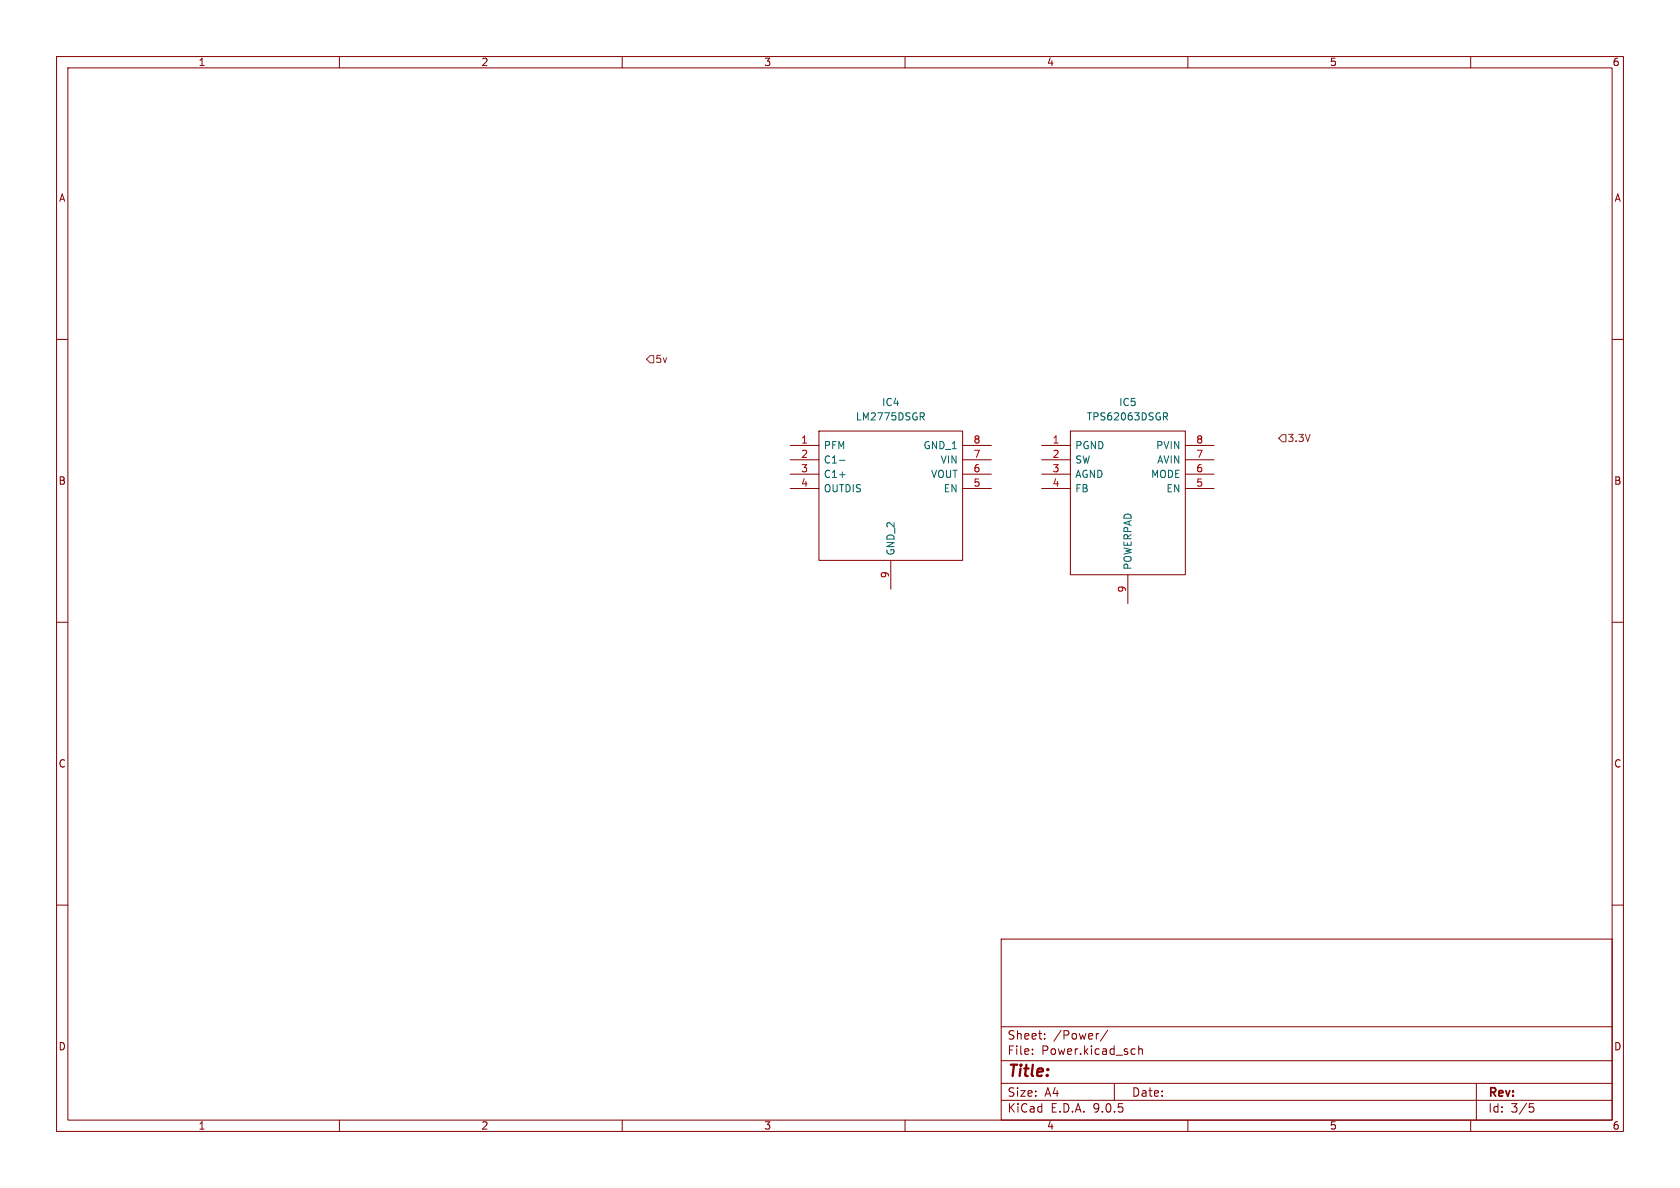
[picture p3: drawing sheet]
<svg xmlns="http://www.w3.org/2000/svg" width="297mm" height="210mm" viewBox="0 0 297 210" stroke-linecap="round" stroke-linejoin="round" font-family="sans-serif">
<g fill="none" stroke="#840000" stroke-width=".18">
<path d="M10 10h277v190h-277zM12 12h273v186h-273zM60 10v2M110 10v2M160 10v2M210 10v2M260 10v2M10 60h2M139.7 78.7h5.1M144.8 76.2h25.4v22.9h-25.4zM170.2 78.7h5.1M184.1 78.7h5.1"/>
<path d="M189.2 76.2h20.3v25.4h-20.3zM209.5 78.7h5.1M285 60h2M139.7 81.3h5.1M139.7 83.8h5.1M139.7 86.4h5.1M157.5 99.1v5M170.2 81.3h5.1M170.2 83.8h5.1M170.2 86.4h5.1M184.1 81.3h5.1M184.1 83.8h5.1"/>
<path d="M184.1 86.4h5.1M209.5 81.3h5.1M209.5 83.8h5.1M209.5 86.4h5.1M10 110h2M199.4 101.6v5.1M285 110h2M10 160h2M177 166h108v32h-108zM285 160h2M60 198v2M110 198v2"/>
<path d="M160 198v2M177 194.5h108M177 191.5h108M177 187.5h108M177 181.5h108M182.5 186.3v.1M182.5 185.5v.1M184.7 183.6v.1M184.7 182.8v.1M194.2 182.7l-.2 .1M195.8 182.1l-1.3 2M197 191.5v3"/>
<path d="M200.2 185.4l.5 .1M200.7 186.3l-.5 .1M201.3 185.5l.2-.1 .4 .1 .1 .9M201.3 184.9v1.5M210 198v2M260 198v2M261 191.5v6.5M270.4 195.1h.7M270.5 195.7h.4l.3 .3-.2 .5-.5 .1"/>
</g>
<path d="M163 73.6l.4 .6M163.2 73l.2 .2-.1 .3-.1 .1M205.7 73h.5l.2 .2-.1 .4h-.6M206 73.6l.4 .6M148.4 81.4h1M148.4 83.9h1" fill="none" stroke="#006464" stroke-width=".18"/>
<path d="M114.9 62.9h.7v1.2h-.7l-.6-.6zM226.7 76.8h.6v1.3h-.6l-.6-.6z" fill="none" stroke="#725600" stroke-width=".18"/>
<text font-size="2.8" fill="#840000" x="178" y="190.9">Title:</text>
<g font-size="2.1" fill="#840000">
<text x="178" y="184">Sheet:</text>
<text x="186.2" y="184">/Power/</text>
<text x="178" y="186.7">File:</text>
<text x="184.1" y="186.7">Power.kicad_sch</text>
<text x="178" y="196.9">KiCad</text>
<text x="178" y="194.1">Size:</text>
<text x="184.7" y="194.1">A4</text>
<text x="185.7" y="196.9">E.D.A.</text>
<text x="193.3" y="196.9">9.0.5</text>
<text x="200" y="194.1">Date:</text>
<text x="263" y="194.3">Rev:</text>
<text x="263" y="196.9">Id:</text>
<text x="267.1" y="196.9">3/5</text>
</g>
<g font-size="1.8" fill="#840000">
<text x="35" y="11.9">1</text>
<text x="85" y="11.9">2</text>
<text x="135" y="11.9">3</text>
<text x="185" y="11.9">4</text>
<text x="235" y="11.9">5</text>
<text x="285" y="11.9">6</text>
<text x="10.3" y="35.9">A</text>
<text x="285.3" y="35.9">A</text>
<text x="10.3" y="85.9">B</text>
<text x="285.3" y="85.9">B</text>
<text x="10.3" y="135.9">C</text>
<text x="285.3" y="135.9">C</text>
<text x="10.3" y="185.9">D</text>
<text x="285.3" y="185.9">D</text>
<text x="35" y="199.9">1</text>
<text x="85" y="199.9">2</text>
<text x="135" y="199.9">3</text>
<text x="185" y="199.9">4</text>
<text x="235" y="199.9">5</text>
<text x="285" y="199.9">6</text>
</g>
<g font-size="1.8" fill="#725600">
<text x="115.8" y="64.4">5v</text>
<text x="227.5" y="78.3">3.3V</text>
</g>
<g font-size="1.8" fill="#006464">
<text x="155.8" y="72">IC4</text>
<text x="197.7" y="72">IC5</text>
<text x="151.2" y="74.5">LM2775DSGR</text>
<text x="192" y="74.5">TPS62063DSGR</text>
<text x="145.5" y="79.6">PFM</text>
<text x="145.5" y="82.1">C1-</text>
<text x="163.2" y="79.6">GND_1</text>
<text x="166.2" y="82.1">VIN</text>
<text x="190" y="79.6">PGND</text>
<text x="190" y="82.1">SW</text>
<text x="204.3" y="79.6">PVIN</text>
<text x="204.5" y="82.1">AVIN</text>
<text x="145.5" y="84.7">C1+</text>
<text x="145.5" y="87.2">OUTDIS</text>
<text x="164.5" y="84.7">VOUT</text>
<text x="166.7" y="87.2">EN</text>
<text x="190" y="84.7">AGND</text>
<text x="190" y="87.2">FB</text>
<text x="203.4" y="84.7">MODE</text>
<text x="206.1" y="87.2">EN</text>
<text x="158.3" y="98.3" transform="rotate(-90 158.3 98.3)">GND_2</text>
<text x="200.3" y="100.8" transform="rotate(-90 200.3 100.8)">POWERPAD</text>
</g>
<g font-size="1.8" fill="#a90000">
<text x="141.5" y="78.5">1</text>
<text x="141.5" y="81">2</text>
<text x="141.5" y="83.6">3</text>
<text x="172" y="78.5">8</text>
<text x="172" y="81">7</text>
<text x="172" y="83.6">6</text>
<text x="186" y="78.5">1</text>
<text x="186" y="81">2</text>
<text x="186" y="83.6">3</text>
<text x="211.4" y="78.5">8</text>
<text x="211.4" y="81">7</text>
<text x="211.4" y="83.6">6</text>
<text x="141.5" y="86.1">4</text>
<text x="172" y="86.1">5</text>
<text x="186" y="86.1">4</text>
<text x="211.4" y="86.1">5</text>
<text x="157.2" y="102.3" transform="rotate(-90 157.2 102.3)">9</text>
<text x="199.1" y="104.8" transform="rotate(-90 199.1 104.8)">9</text>
</g>
</svg>
